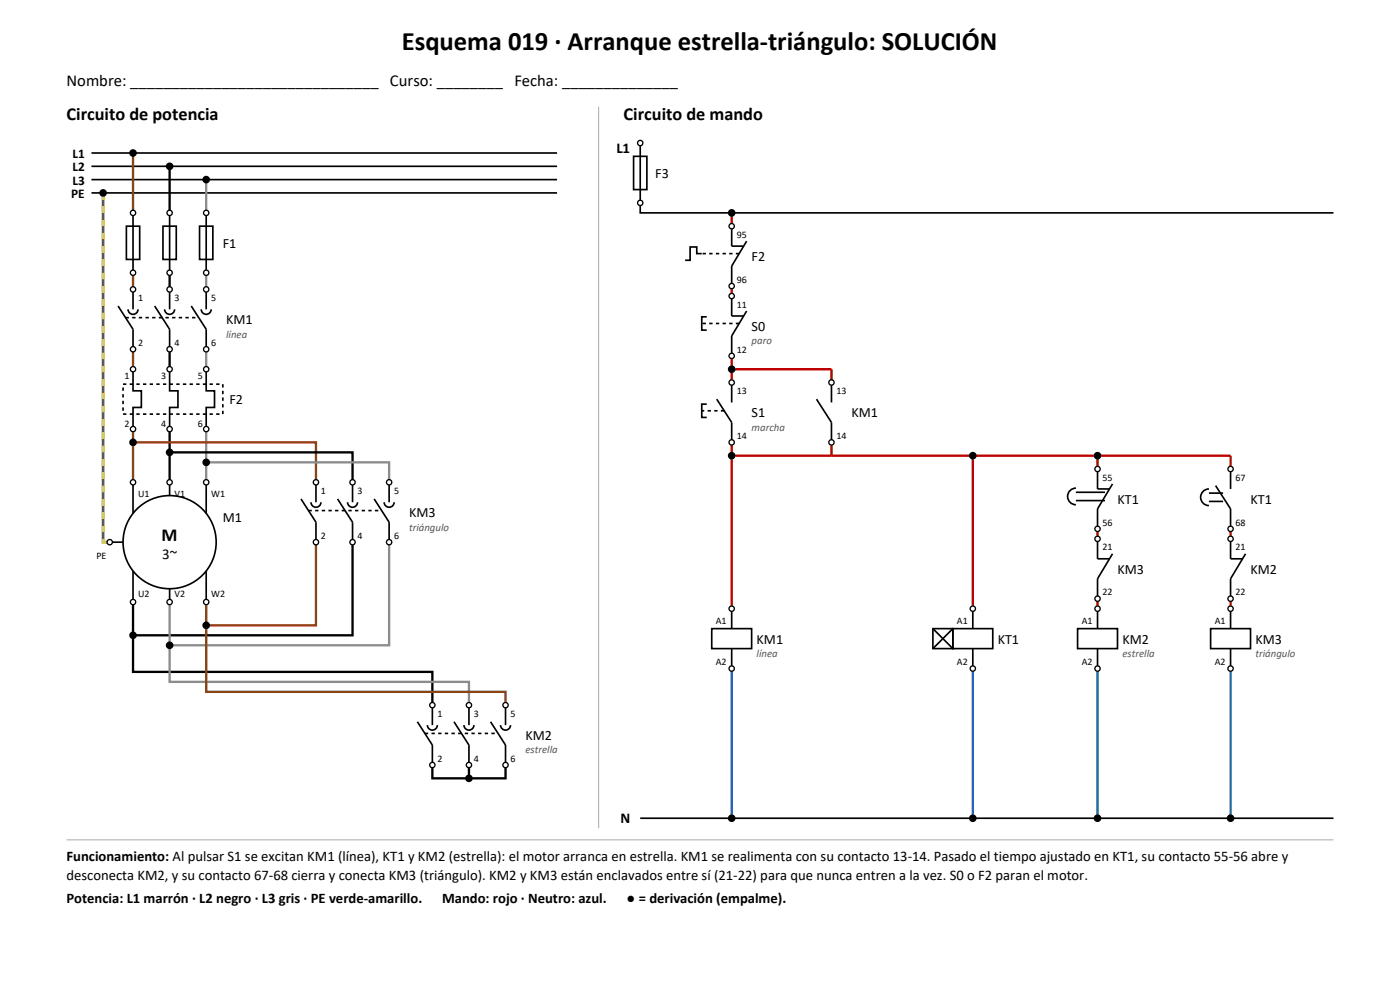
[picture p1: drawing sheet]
<svg xmlns="http://www.w3.org/2000/svg" width="297mm" height="210mm" viewBox="0 0 297 210" stroke-linecap="round" stroke-linejoin="round" font-family="sans-serif">
<path d="M127 22.6v153.1M14.1 178.2h268.8" fill="none" stroke="#aaa" stroke-width=".21"/>
<g fill="none" stroke="#000" stroke-width=".35">
<path d="M19.4 32.5h98.8M19.4 35.3h98.8M19.4 38.1h98.8M134.4 33.2h2.8v7h-2.8zM135.8 30.3v14.9h147.1M19.4 40.9h98.8M26.8 48h2.8v7h-2.8zM28.2 45.2v12.7M34.6 48h2.8v7h-2.8zM36 45.2v12.7M42.3 48h2.9v7h-2.9zM43.7 45.2v12.7"/>
<path d="M148.9 53.8h-1.1v-1.4h-1.4v2.8h-1.1M155.2 48v4.2h2.5M158.4 51.2l-3.2 5.2v4.3M25 64.9l3.2 4.9v4.3M27.2 65.6a1.06 1.06 0 0 0 1 1.1 1.06 1.06 0 0 0 1.1-1.1M28.2 78.3v4.6h1.8v3.5h-1.8v4.6M28.2 61.4v4.2M32.8 64.9l3.2 4.9v4.3M34.9 65.6a1.06 1.06 0 0 0 1.1 1.1 1.06 1.06 0 0 0 1-1.1M36 78.3v4.6h1.7v3.5h-1.7v4.6M36 61.4v4.2M40.6 64.9l3.1 4.9v4.3"/>
<path d="M42.7 65.6a1.06 1.06 0 0 0 1 1.1 1.06 1.06 0 0 0 1.1-1.1M43.7 78.3v4.6h1.8v3.5h-1.8v4.6M43.7 61.4v4.2M149.9 67.2h-1v2.8h1M155.2 62.8v4.2h2.5M158.4 66l-3.2 5.3v4.2M149.9 85.7h-1v2.8h1M152 84.7l3.2 4.9v4.2M155.2 81.1v4.3M173.2 84.7l3.2 4.9v4.2M176.4 81.1v4.3M232.8 99.5v4.2h2.5"/>
<path d="M261.1 99.5v4.2M23.3 115h2.8M28.2 102.3v6.6M36 102.3v2.8M43.7 102.3v6.6M63.9 105.8l3.1 5v4.2M66 106.5a1.06 1.06 0 0 0 1 1.1 1.06 1.06 0 0 0 1.1-1.1M67 102.3v4.2M71.6 105.8l3.2 5v4.2M73.7 106.5a1.06 1.06 0 0 0 1.1 1.1 1.06 1.06 0 0 0 1-1.1M74.8 102.3v4.2M79.4 105.8l3.1 5v4.2"/>
<path d="M81.5 106.5a1.06 1.06 0 0 0 1 1.1 1.06 1.06 0 0 0 1.1-1.1M82.5 102.3v4.2M228.2 103.5a1.76 1.76 0 0 0-1.7 1.8 1.76 1.76 0 0 0 1.7 1.8M228.2 104.4h6.2M228.2 106.2h6.2M232.8 114.3v4.2h2.5M236 102.7l-3.2 5.2v4.3M236 117.5l-3.2 5.3v4.2M256.5 103.7a1.76 1.76 0 0 0-1.8 1.8 1.76 1.76 0 0 0 1.8 1.7M256.5 104.6h3M256.5 106.4h3M257.9 103l3.2 4.9v4.3"/>
<path d="M261.1 114.3v4.2h2.4M264.2 117.5l-3.1 5.3v4.2M28.2 121.1v6.6M36 124.9v2.8M43.7 121.1v6.6M151 133.3h8.5v4.3h-8.5zM155.2 129.1v4.2M155.2 137.6v4.2M197.9 133.3h4.2v4.3h-4.2zM197.9 133.3l4.2 4.3M202.1 133.3h8.5v4.3h-8.5zM202.1 133.3l-4.2 4.3"/>
<path d="M206.4 129.1v4.2M206.4 137.6v4.2M228.6 133.3h8.5v4.3h-8.5zM232.8 129.1v4.2M232.8 137.6v4.2M256.8 133.3h8.5v4.3h-8.5zM261.1 129.1v4.2M261.1 137.6v4.2M88.5 153.1l3.2 4.9v4.3M90.7 153.8a1.06 1.06 0 0 0 1 1.1 1.06 1.06 0 0 0 1.1-1.1M91.7 149.6v4.2M96.3 153.1l3.2 4.9v4.3"/>
<path d="M98.4 153.8a1.06 1.06 0 0 0 1.1 1.1 1.06 1.06 0 0 0 1-1.1M99.5 149.6v4.2M104.1 153.1l3.1 4.9v4.3M106.2 153.8a1.06 1.06 0 0 0 1 1.1 1.06 1.06 0 0 0 1.1-1.1M107.2 149.6v4.2M135.8 173.6h147.1"/>
<circle cx="36" cy="115" r="9.9"/>
</g>
<path d="M156.8 53.8h-7.9M26.6 67.4h15.6M156.8 68.6h-7.9M26.1 81.5h21.2v6.3h-21.2zM153.6 87.1h-4.7M65.4 108.3h15.6M90.1 155.6h15.6" fill="none" stroke="#000" stroke-width=".35" stroke-dasharray=".7 .7" stroke-linecap="butt"/>
<path d="M28.2 32.5v12.7M28.2 57.9v3.5M28.2 74.1v4.2M28.2 93.8h38.8v8.5M28.2 91v11.3M67 115v17.6h-23.3M43.7 127.7v19.1h63.5v2.8" fill="none" stroke="#8b4513" stroke-width=".49"/>
<path d="M36 35.3v9.9M36 57.9v3.5M36 74.1v4.2M36 96h38.8v6.3M36 91v11.3M74.8 115v19.8h-46.6M28.2 127.7v14.8h63.5v7.1M91.7 162.3v2.8h15.5v-2.8M99.5 162.3v2.8" fill="none" stroke="#000" stroke-width=".49"/>
<path d="M43.7 38.1v7.1M43.7 57.9v3.5M43.7 74.1v4.2M43.7 98.1h38.8v4.2M43.7 91v11.3M82.5 115v21.9h-46.5M36 127.7v16.9h63.5v5" fill="none" stroke="#8c8c8c" stroke-width=".49"/>
<path d="M21.9 40.9v74.1h1.4" fill="none" stroke="#2e9e3e" stroke-width=".56"/>
<path d="M21.9 40.9v74.1h1.4" fill="none" stroke="#e8c800" stroke-width=".56" stroke-dasharray="1.4 1.4" stroke-linecap="butt"/>
<g fill="none" stroke="#c00000" stroke-width=".49">
<path d="M155.2 45.2v2.8M155.2 60.7v2.1M155.2 75.5v5.6M155.2 78.3h21.2v2.8M155.2 93.8v35.3M155.2 96.7h105.9v2.8M176.4 93.8v2.9M206.4 96.7v32.4M232.8 96.7v2.8M232.8 112.2v2.1M261.1 112.2v2.1M232.8 127v2.1"/>
<path d="M261.1 127v2.1"/>
</g>
<path d="M155.2 141.8v31.8M206.4 141.8v31.8M232.8 141.8v31.8M261.1 141.8v31.8" fill="none" stroke="#1f5fbf" stroke-width=".49"/>
<g fill="#fff" stroke="#000" stroke-width=".28">
<circle cx="28.2" cy="45.2" r=".56"/>
<circle cx="28.2" cy="57.9" r=".56"/>
<circle cx="36" cy="45.2" r=".56"/>
<circle cx="36" cy="57.9" r=".56"/>
<circle cx="43.7" cy="45.2" r=".56"/>
<circle cx="43.7" cy="57.9" r=".56"/>
<circle cx="28.2" cy="61.4" r=".56"/>
<circle cx="28.2" cy="74.1" r=".56"/>
<circle cx="36" cy="61.4" r=".56"/>
<circle cx="36" cy="74.1" r=".56"/>
<circle cx="43.7" cy="61.4" r=".56"/>
<circle cx="43.7" cy="74.1" r=".56"/>
<circle cx="28.2" cy="78.3" r=".56"/>
<circle cx="28.2" cy="91" r=".56"/>
<circle cx="36" cy="78.3" r=".56"/>
<circle cx="36" cy="91" r=".56"/>
<circle cx="43.7" cy="78.3" r=".56"/>
<circle cx="43.7" cy="91" r=".56"/>
<circle cx="67" cy="102.3" r=".56"/>
<circle cx="67" cy="115" r=".56"/>
<circle cx="74.8" cy="102.3" r=".56"/>
<circle cx="74.8" cy="115" r=".56"/>
<circle cx="82.5" cy="102.3" r=".56"/>
<circle cx="82.5" cy="115" r=".56"/>
<circle cx="91.7" cy="149.6" r=".56"/>
<circle cx="91.7" cy="162.3" r=".56"/>
<circle cx="99.5" cy="149.6" r=".56"/>
<circle cx="99.5" cy="162.3" r=".56"/>
<circle cx="107.2" cy="149.6" r=".56"/>
<circle cx="107.2" cy="162.3" r=".56"/>
<circle cx="28.2" cy="102.3" r=".56"/>
<circle cx="36" cy="102.3" r=".56"/>
<circle cx="43.7" cy="102.3" r=".56"/>
<circle cx="28.2" cy="127.7" r=".56"/>
<circle cx="36" cy="127.7" r=".56"/>
<circle cx="43.7" cy="127.7" r=".56"/>
<circle cx="23.3" cy="115" r=".56"/>
<circle cx="135.8" cy="30.3" r=".56"/>
<circle cx="135.8" cy="43" r=".56"/>
<circle cx="155.2" cy="48" r=".56"/>
<circle cx="155.2" cy="60.7" r=".56"/>
<circle cx="155.2" cy="62.8" r=".56"/>
<circle cx="155.2" cy="75.5" r=".56"/>
<circle cx="155.2" cy="81.1" r=".56"/>
<circle cx="155.2" cy="93.8" r=".56"/>
<circle cx="176.4" cy="81.1" r=".56"/>
<circle cx="176.4" cy="93.8" r=".56"/>
<circle cx="155.2" cy="129.1" r=".56"/>
<circle cx="155.2" cy="141.8" r=".56"/>
<circle cx="206.4" cy="129.1" r=".56"/>
<circle cx="206.4" cy="141.8" r=".56"/>
<circle cx="232.8" cy="99.5" r=".56"/>
<circle cx="232.8" cy="112.2" r=".56"/>
<circle cx="232.8" cy="114.3" r=".56"/>
<circle cx="232.8" cy="127" r=".56"/>
<circle cx="232.8" cy="129.1" r=".56"/>
<circle cx="232.8" cy="141.8" r=".56"/>
<circle cx="261.1" cy="99.5" r=".56"/>
<circle cx="261.1" cy="112.2" r=".56"/>
<circle cx="261.1" cy="114.3" r=".56"/>
<circle cx="261.1" cy="127" r=".56"/>
<circle cx="261.1" cy="129.1" r=".56"/>
<circle cx="261.1" cy="141.8" r=".56"/>
</g>
<g fill="#000">
<circle cx="28.2" cy="32.5" r=".81"/>
<circle cx="36" cy="35.3" r=".81"/>
<circle cx="43.7" cy="38.1" r=".81"/>
<circle cx="21.9" cy="40.9" r=".81"/>
<circle cx="155.2" cy="45.2" r=".81"/>
<circle cx="155.2" cy="78.3" r=".81"/>
<circle cx="28.2" cy="93.8" r=".81"/>
<circle cx="36" cy="96" r=".81"/>
<circle cx="43.7" cy="98.1" r=".81"/>
<circle cx="155.2" cy="96.7" r=".81"/>
<circle cx="206.4" cy="96.7" r=".81"/>
<circle cx="232.8" cy="96.7" r=".81"/>
<circle cx="28.2" cy="134.8" r=".81"/>
<circle cx="36" cy="136.9" r=".81"/>
<circle cx="43.7" cy="132.6" r=".81"/>
<circle cx="99.5" cy="165.1" r=".81"/>
<circle cx="155.2" cy="173.6" r=".81"/>
<circle cx="206.4" cy="173.6" r=".81"/>
<circle cx="232.8" cy="173.6" r=".81"/>
<circle cx="261.1" cy="173.6" r=".81"/>
</g>
<text font-size="5.6" x="85.2" y="10.6">Esquema 019 · Arranque estrella-triángulo: SOLUCIÓN</text>
<g font-size="3.9">
<text x="14.1" y="25.4">Circuito de potencia</text>
<text x="132.3" y="25.4">Circuito de mando</text>
<text x="34.3" y="114.7">M</text>
</g>
<text font-size="3.5" x="14.1" y="18.3">Nombre: ______________________________ Curso: ________ Fecha: ______________</text>
<g font-size="3.2">
<text x="130.8" y="32.5">L1</text>
<text x="34.4" y="118.5">3~</text>
<text x="131.6" y="174.6">N</text>
</g>
<g font-size="3.1">
<text x="14.1" y="182.7">Funcionamiento: Al pulsar S1 se excitan KM1 (línea), KT1 y KM2 (estrella): el motor arranca en estrella. KM1 se realimenta con su contacto 13-14. Pasado el tiempo ajustado en KT1, su contacto 55-56 abre y</text>
<text x="14.1" y="186.6">desconecta KM2, y su contacto 67-68 cierra y conecta KM3 (triángulo). KM2 y KM3 están enclavados entre sí (21-22) para que nunca entren a la vez. S0 o F2 paran el motor.</text>
<text x="14.1" y="191.6">Potencia: L1 marrón · L2 negro · L3 gris · PE verde-amarillo.</text>
<text x="93.8" y="191.6">Mando: rojo · Neutro: azul.</text>
<text x="132.9" y="191.6">● = derivación (empalme).</text>
</g>
<g font-size="3">
<text x="139" y="37.7">F3</text>
<text x="47.3" y="52.6">F1</text>
<text x="159.5" y="55.4">F2</text>
<text x="48" y="68.8">KM1</text>
<text x="159.5" y="70.2">S0</text>
<text x="48.7" y="85.7">F2</text>
<text x="159.5" y="88.5">S1</text>
<text x="180.6" y="88.5">KM1</text>
<text x="237.1" y="106.9">KT1</text>
<text x="265.3" y="106.9">KT1</text>
<text x="47.3" y="110.8">M1</text>
<text x="86.8" y="109.7">KM3</text>
<text x="237.1" y="121.7">KM3</text>
<text x="265.3" y="121.7">KM2</text>
<text x="160.5" y="136.5">KM1</text>
<text x="211.7" y="136.5">KT1</text>
<text x="238.1" y="136.5">KM2</text>
<text x="266.3" y="136.5">KM3</text>
<text x="111.5" y="157">KM2</text>
</g>
<g font-size="2.8">
<text x="15.4" y="33.5">L1</text>
<text x="15.1" y="42">PE</text>
<text x="15.4" y="36.3">L2</text>
<text x="15.4" y="39.2">L3</text>
</g>
<g font-size="2.3" fill="#555">
<text x="48" y="71.6">línea</text>
<text x="159.5" y="73">paro</text>
<text x="159.5" y="91.4">marcha</text>
<text x="86.8" y="112.5">triángulo</text>
<text x="160.5" y="139.3">línea</text>
<text x="238.1" y="139.3">estrella</text>
<text x="266.3" y="139.3">triángulo</text>
<text x="111.5" y="159.8">estrella</text>
</g>
<g font-size="2.1">
<text x="156.3" y="50.4">95</text>
<text x="156.3" y="60">96</text>
<text x="29.3" y="63.9">1</text>
<text x="37" y="63.9">3</text>
<text x="44.8" y="63.9">5</text>
<text x="156.3" y="65.3">11</text>
<text x="29.3" y="73.4">2</text>
<text x="37" y="73.4">4</text>
<text x="44.8" y="73.4">6</text>
<text x="156.3" y="74.8">12</text>
<text x="26.4" y="80.4">1</text>
<text x="34.2" y="80.4">3</text>
<text x="42" y="80.4">5</text>
<text x="156.3" y="83.6">13</text>
<text x="177.4" y="83.6">13</text>
<text x="26.4" y="90.7">2</text>
<text x="34.2" y="90.7">4</text>
<text x="42" y="90.7">6</text>
<text x="156.3" y="93.1">14</text>
<text x="177.4" y="93.1">14</text>
<text x="233.9" y="102">55</text>
<text x="262.1" y="102">67</text>
<text x="29.3" y="105.5">U1</text>
<text x="37" y="105.5">V1</text>
<text x="44.8" y="105.5">W1</text>
<text x="68.1" y="104.8">1</text>
<text x="75.8" y="104.8">3</text>
<text x="83.6" y="104.8">5</text>
<text x="233.9" y="111.5">56</text>
<text x="262.1" y="111.5">68</text>
<text x="20.5" y="118.5">PE</text>
<text x="68.1" y="114.3">2</text>
<text x="75.8" y="114.3">4</text>
<text x="83.6" y="114.3">6</text>
<text x="233.9" y="116.8">21</text>
<text x="262.1" y="116.8">21</text>
<text x="29.3" y="126.6">U2</text>
<text x="37" y="126.6">V2</text>
<text x="44.8" y="126.6">W2</text>
<text x="233.9" y="126.3">22</text>
<text x="262.1" y="126.3">22</text>
<text x="151.9" y="132.3">A1</text>
<text x="203" y="132.3">A1</text>
<text x="229.5" y="132.3">A1</text>
<text x="257.7" y="132.3">A1</text>
<text x="151.9" y="141.1">A2</text>
<text x="203" y="141.1">A2</text>
<text x="229.5" y="141.1">A2</text>
<text x="257.7" y="141.1">A2</text>
<text x="92.8" y="152">1</text>
<text x="100.5" y="152">3</text>
<text x="108.3" y="152">5</text>
<text x="92.8" y="161.6">2</text>
<text x="100.5" y="161.6">4</text>
<text x="108.3" y="161.6">6</text>
</g>
</svg>
